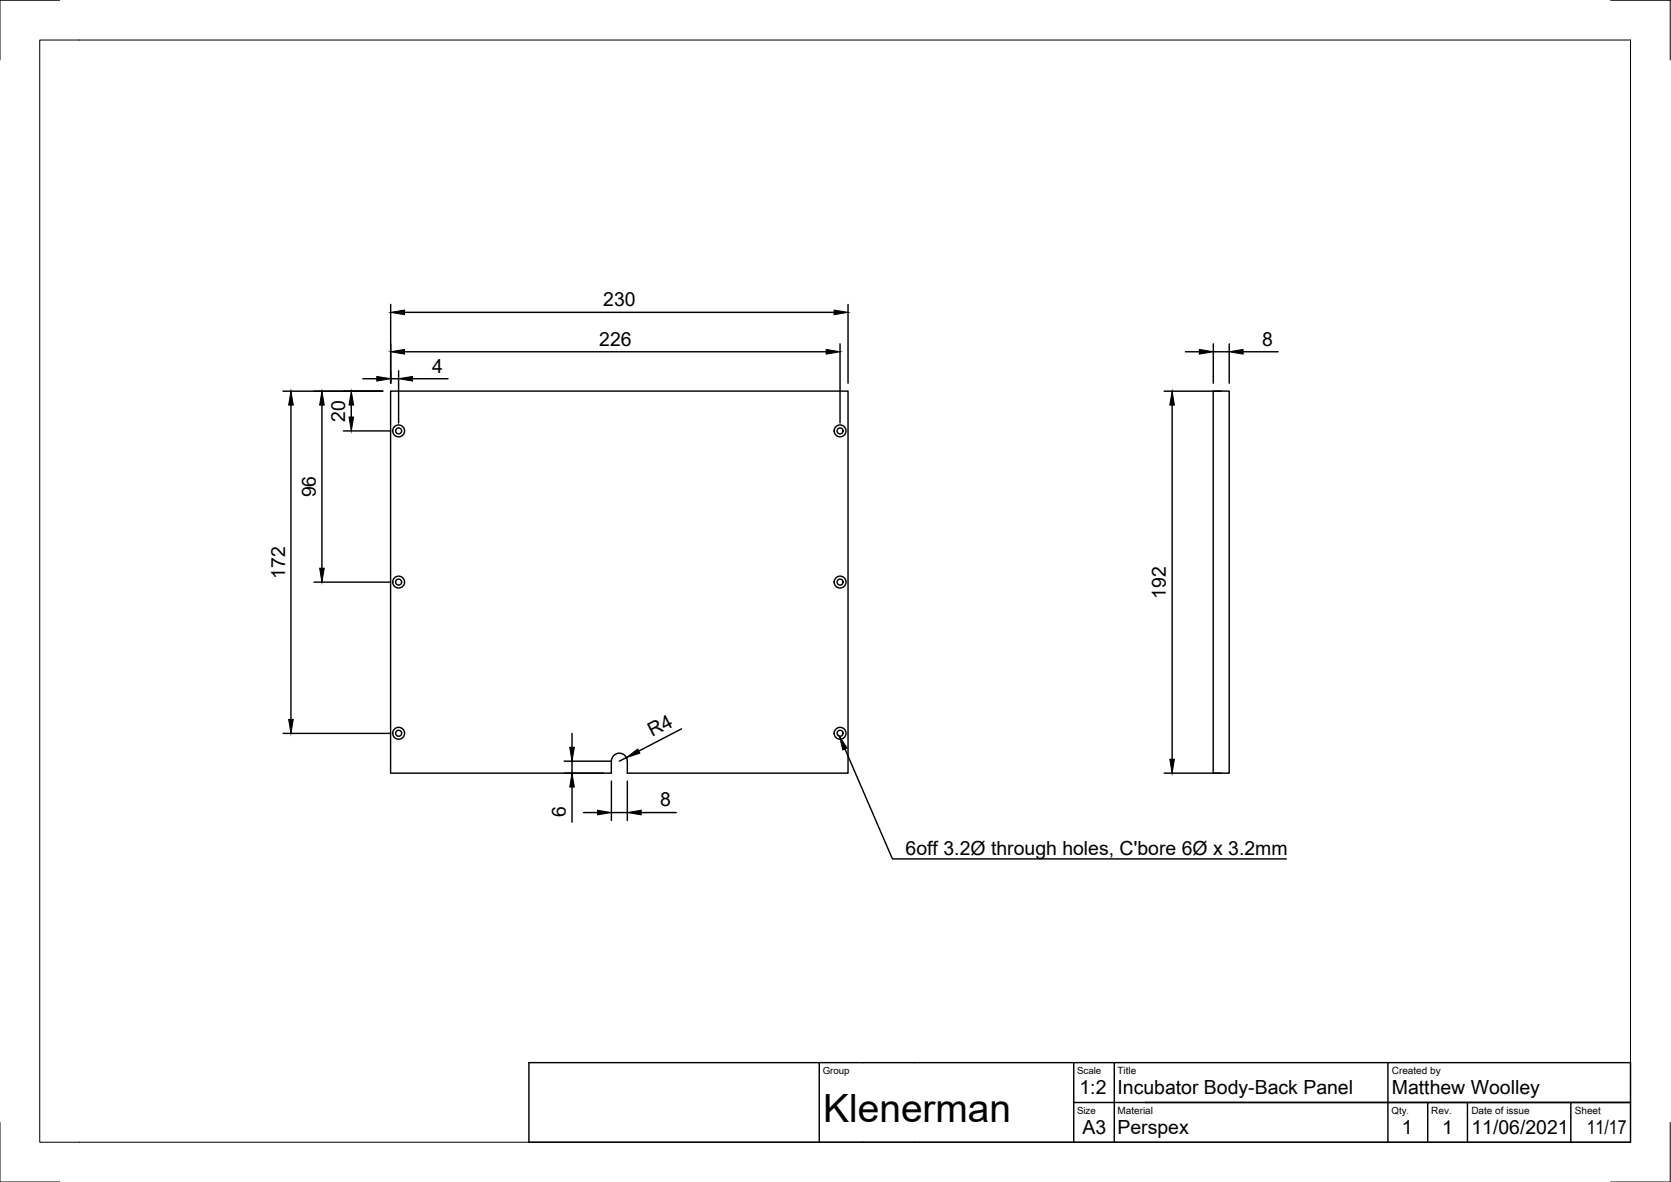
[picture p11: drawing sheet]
<svg xmlns="http://www.w3.org/2000/svg" width="420mm" height="297mm" viewBox="0 0 420 297" stroke-linecap="round" stroke-linejoin="round" font-family="sans-serif">
<!-- layer: Visible -->
<g fill="none" stroke="#000" stroke-width=".36">
<path d="M305.1 98.3h4v96h-4zM153.7 191.3a2 2 0 0 1 2-2 2 2 0 0 1 2 2v3h55.5v-96h-115v96h55.5v-3"/>
<circle cx="100.2" cy="108.3" r=".75"/>
<circle cx="100.2" cy="108.3" r="1.49"/>
<circle cx="211.2" cy="108.3" r=".75"/>
<circle cx="211.2" cy="108.3" r="1.49"/>
<circle cx="100.2" cy="146.3" r=".75"/>
<circle cx="100.2" cy="146.3" r="1.49"/>
<circle cx="211.2" cy="146.3" r=".75"/>
<circle cx="211.2" cy="146.3" r="1.49"/>
<circle cx="100.2" cy="184.3" r=".75"/>
<circle cx="100.2" cy="184.3" r="1.49"/>
<circle cx="211.2" cy="184.3" r=".75"/>
<circle cx="211.2" cy="184.3" r="1.49"/>
</g>
<!-- layer: Border -->
<path d="M10 10.1h400v276.9h-400zM15 .1h-15v15M405 .1h15v15M0 282.1v14.9h15M420 282.1v14.9h-15" fill="none" stroke="#000" stroke-width=".25"/>
<!-- layer: TitleBlock -->
<path d="M133 267h277v20h-277zM206 267v20M270 277.1h140h-122M270 267v20M280.2 267v20M349 267v20M359 277.1v9.9M369 277.1v9.9M395 277.1v9.9" fill="none" stroke="#000" stroke-width=".36"/>
<!-- layer: Dimensions -->
<g fill="none" stroke="#000" stroke-width=".36">
<path d="M98.2 76.5v19.8M101.7 78.5h108M213.2 76.5v19.8M71.2 98.3h25M91.2 95.2h3.5M98.2 95.2h2M100.2 93.2v13.1M101.7 88.4h106M103.7 95.2h8.9M211.2 86.4v19.9M292.7 98.3h14.4M298.1 88.4h3.5"/>
<path d="M305.1 86.4v9.9M305.1 88.4h4M309.1 86.4v9.9M312.6 88.4h8.8M73.2 101.8v79M80.9 101.8v41M86.3 108.3h11.9M88.3 101.8v3M294.7 101.8v89M79 146.3h19.2M71.2 184.3h27M141.8 194.3h9.9"/>
<path d="M141.8 191.3h11.9M143.8 184.3v3.5M143.8 191.3v3M143.8 197.8v8.8M153.7 196.3v9.9M157.5 190.4l-1.8 .9M157.7 196.3v9.9M171.4 183.2l-10.8 5.6M292.7 194.3h14.4M146.7 204.2h3.5M153.7 204.2h4M161.2 204.2h8.8"/>
</g>
<g fill="#000" stroke="#000" stroke-width=".25">
<path d="M98.2 78.5l3.5-.6v1.2zM209.7 77.9l3.5 .6-3.5 .6zM94.7 94.6l3.5 .6-3.5 .6zM98.2 88.4l3.5-.6v1.2zM100.2 95.2l3.5-.6v1.2zM207.7 87.8l3.5 .6-3.5 .6zM301.6 87.8l3.5 .6-3.5 .6zM309.1 88.4l3.5-.6v1.2zM73.2 98.3l.5 3.5h-1.1zM80.9 98.3l.6 3.5h-1.1zM88.3 98.3l.6 3.5h-1.1zM87.8 104.8h1.1l-.6 3.5z"/>
<path d="M294.7 98.3l.6 3.5h-1.2zM80.4 142.8h1.1l-.6 3.5zM72.6 180.8h1.1l-.5 3.5zM143.3 187.8h1.1l-.6 3.5zM143.8 194.3l.6 3.5h-1.1zM157.5 190.4l2.8-2.2 .6 1.1zM294.1 190.8h1.2l-.6 3.5zM150.2 203.6l3.5 .6-3.5 .6zM157.7 204.2l3.5-.6v1.2z"/>
</g>
<!-- layer: Annotations -->
<path d="M211.1 185l1.9 3-1.1 .5z" fill="#000" stroke="#000" stroke-width=".25"/>
<path d="M212.5 188.2l11.9 27.6h99" fill="none" stroke="#000" stroke-width=".36"/>
<text font-size="9.8" x="207" y="282.1">Klenerman</text>
<g font-size="4.9">
<text x="151.7" y="76.9">230</text>
<text x="150.7" y="86.8">226</text>
<text x="317.4" y="86.8">8</text>
<text x="108.7" y="93.7">4</text>
<text x="86.8" y="106" transform="rotate(-90 86.8 106)">20</text>
<text x="79.4" y="125" transform="rotate(-90 79.4 125)">96</text>
<text x="71.7" y="145.5" transform="rotate(-90 71.7 145.5)">172</text>
<text x="293.2" y="150.5" transform="rotate(-90 293.2 150.5)">192</text>
<text x="164" y="185.3" transform="rotate(-27 164 185.3)">R4</text>
<text x="166" y="202.6">8</text>
<text x="142.3" y="205.3" transform="rotate(-90 142.3 205.3)">6</text>
<text x="227.7" y="214.8">6off 3.2Ø through holes, C'bore 6Ø x 3.2mm</text>
<text x="271.4" y="275">1:2</text>
<text x="281" y="275">Incubator Body-Back Panel</text>
<text x="350" y="275">Matthew Woolley</text>
<text x="272.2" y="285.1">A3</text>
<text x="281" y="285.1">Perspex</text>
<text x="352.4" y="285.1">1</text>
<text x="362.6" y="285.1">1</text>
<text x="370" y="285.1">11/06/2021</text>
<text x="399" y="285.1">11/17</text>
</g>
<g font-size="2.5">
<text x="281" y="269.9">Title</text>
<text x="350" y="269.9">Created by</text>
<text x="281" y="279.9">Material</text>
<text x="359.9" y="279.9">Rev.</text>
<text x="370" y="279.9">Date of issue</text>
<text x="396" y="279.9">Sheet</text>
</g>
<g font-size="2.4">
<text x="206.9" y="269.8">Group</text>
<text x="270.8" y="269.8">Scale</text>
<text x="270.8" y="279.8">Size</text>
<text x="349.9" y="279.8">Qty</text>
</g>
<text font-size="2.1" x="353.7" y="279.8">.</text>
</svg>
